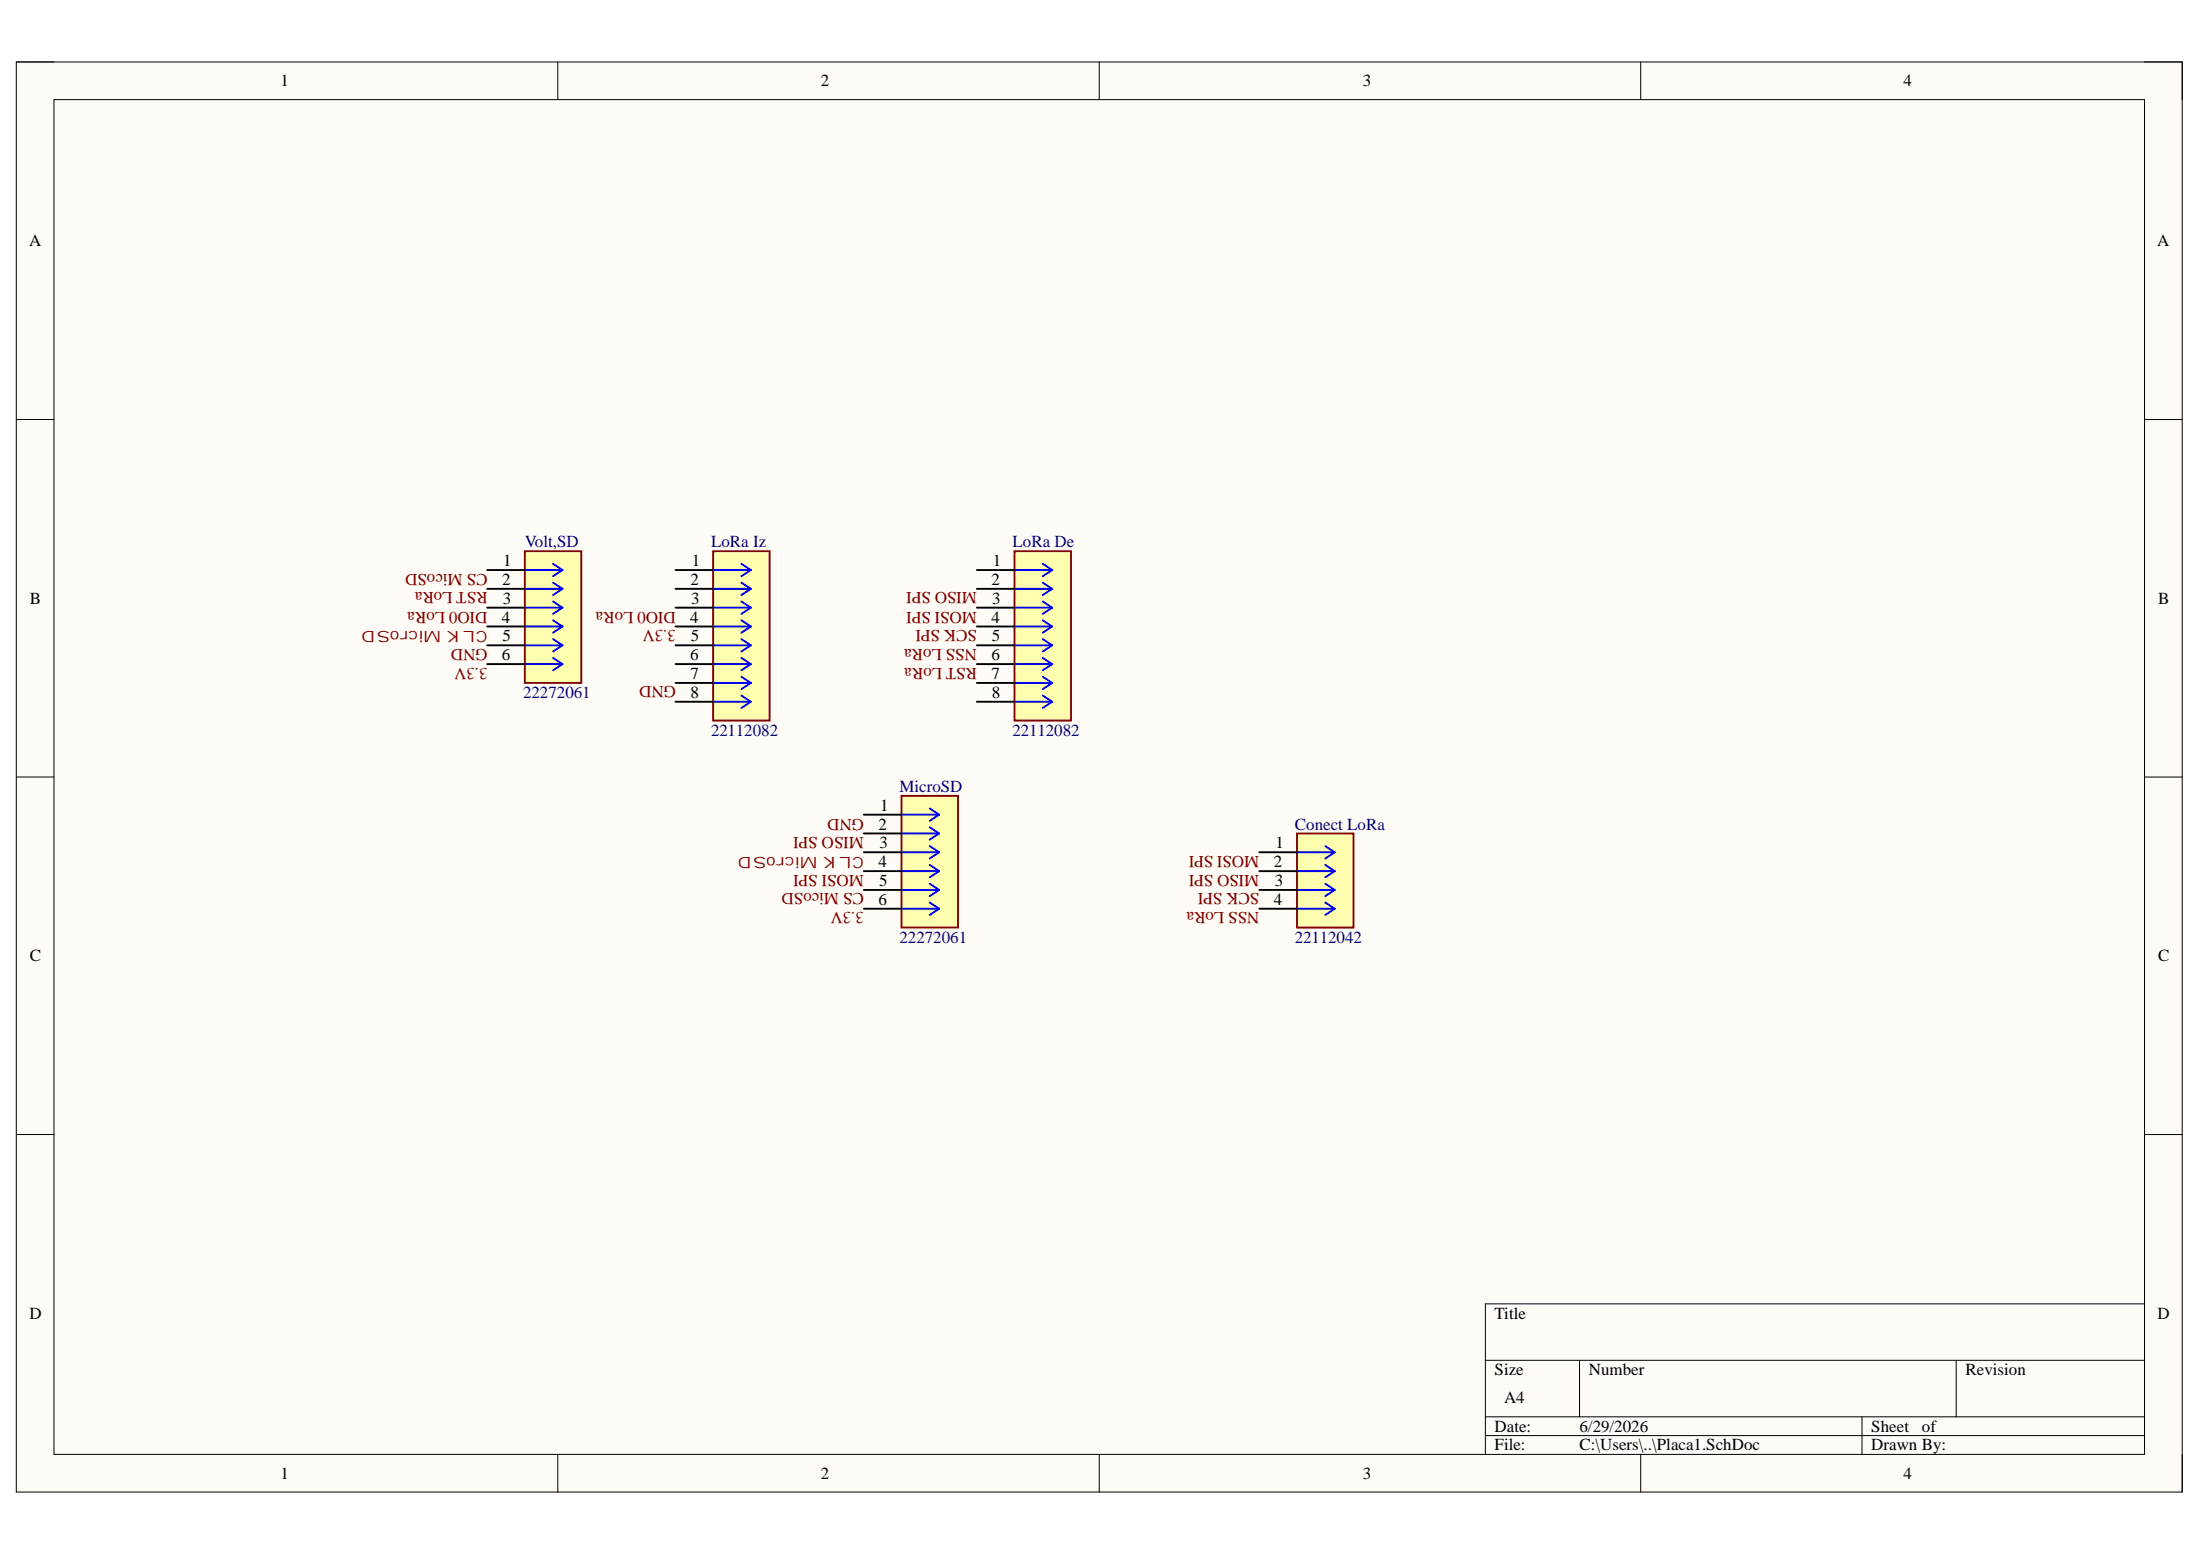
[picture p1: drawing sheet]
<svg xmlns="http://www.w3.org/2000/svg" width="297mm" height="210mm" viewBox="0 0 297 210" stroke-linecap="round" stroke-linejoin="round" font-family="sans-serif">
<path d="M2.2 8.4h292.4v193h-292.4z" fill-rule="evenodd" fill="#fffcf8"/>
<path d="M2.2 8.4h292.4v193h-292.4z" fill="none" stroke="#000" stroke-width=".14"/>
<path d="M7.3 13.4h282.2v182.9h-282.2z" fill-rule="evenodd" fill="#fffcf8"/>
<g fill="none" stroke="#000" stroke-width=".14">
<path d="M2.2 8.4h5.1M7.3 13.4h282.2v182.9h-282.2zM75.3 8.4v5M148.4 8.4v5M221.5 8.4v5M289.5 8.4h5.1v5M2.2 56.6h5.1M289.5 56.6h5.1M2.2 104.9h5.1M289.5 104.9h5.1M2.2 153.1h5.1M289.5 153.1h5.1"/>
<path d="M289.5 176h-88.9v20.3M75.3 196.3v5.1M148.4 196.3v5.1M200.6 183.6h88.9M200.6 191.3h88.9M200.6 193.8h88.9M213.3 183.6v7.7M221.5 196.3v5.1M251.4 191.3v5M264.1 183.6v7.7M294.6 196.3v5.1"/>
</g>
<path d="M96.3 74.4h7.6v22.9h-7.6z" fill-rule="evenodd" fill="#ffffb0"/>
<path d="M96.3 74.4h7.6v22.9h-7.6z" fill="none" stroke="#800000" stroke-width=".25"/>
<g fill="none" stroke="#00f" stroke-width=".25">
<path d="M96.3 76.9h5.1M96.3 79.5h5.1M100.1 76.1l1.3 .8M100.1 78.6l1.3 .9M101.4 76.9l-1.3 .9M101.4 79.5l-1.3 .8M96.3 82h5.1M96.3 84.6h5.1M96.3 87.1h5.1M96.3 89.6h5.1M96.3 92.2h5.1M96.3 94.7h5.1"/>
<path d="M100.1 81.2l1.3 .8M100.1 83.7l1.3 .9M100.1 86.3l1.3 .8M100.1 88.8l1.3 .8M100.1 91.4l1.3 .8M100.1 93.9l1.3 .8M101.4 82l-1.3 .9M101.4 84.6l-1.3 .8M101.4 87.1l-1.3 .8M101.4 89.6l-1.3 .9M101.4 92.2l-1.3 .8M101.4 94.7l-1.3 .9"/>
</g>
<path d="M91.2 76.9h5.1M91.2 79.5h5.1M91.2 82h5.1M91.2 84.6h5.1M91.2 87.1h5.1M91.2 89.6h5.1M91.2 92.2h5.1M91.2 94.7h5.1" fill="none" stroke="#000" stroke-width=".25"/>
<path d="M137 74.4h7.6v22.9h-7.6z" fill-rule="evenodd" fill="#ffffb0"/>
<path d="M137 74.4h7.6v22.9h-7.6z" fill="none" stroke="#800000" stroke-width=".25"/>
<g fill="none" stroke="#00f" stroke-width=".25">
<path d="M137 76.9h5.1M137 79.5h5.1M140.8 76.1l1.3 .8M140.8 78.6l1.3 .9M142.1 76.9l-1.3 .9M142.1 79.5l-1.3 .8M137 82h5.1M137 84.6h5.1M137 87.1h5.1M137 89.6h5.1M137 92.2h5.1M137 94.7h5.1"/>
<path d="M140.8 81.2l1.3 .8M140.8 83.7l1.3 .9M140.8 86.3l1.3 .8M140.8 88.8l1.3 .8M140.8 91.4l1.3 .8M140.8 93.9l1.3 .8M142.1 82l-1.3 .9M142.1 84.6l-1.3 .8M142.1 87.1l-1.3 .8M142.1 89.6l-1.3 .9M142.1 92.2l-1.3 .8M142.1 94.7l-1.3 .9"/>
</g>
<path d="M131.9 76.9h5.1M131.9 79.5h5.1M131.9 82h5.1M131.9 84.6h5.1M131.9 87.1h5.1M131.9 89.6h5.1M131.9 92.2h5.1M131.9 94.7h5.1" fill="none" stroke="#000" stroke-width=".25"/>
<path d="M70.9 74.4h7.6v17.8h-7.6z" fill-rule="evenodd" fill="#ffffb0"/>
<path d="M70.9 74.4h7.6v17.8h-7.6z" fill="none" stroke="#800000" stroke-width=".25"/>
<g fill="none" stroke="#00f" stroke-width=".25">
<path d="M70.9 76.9h5M70.9 79.5h5M74.7 76.1l1.2 .8M74.7 78.6l1.2 .9M75.9 76.9l-1.2 .9M75.9 79.5l-1.2 .8M70.9 82h5M70.9 84.6h5M70.9 87.1h5M70.9 89.6h5M74.7 81.2l1.2 .8M74.7 83.7l1.2 .9"/>
<path d="M74.7 86.3l1.2 .8M74.7 88.8l1.2 .8M75.9 82l-1.2 .9M75.9 84.6l-1.2 .8M75.9 87.1l-1.2 .8M75.9 89.6l-1.2 .9"/>
</g>
<path d="M65.8 76.9h5.1M65.8 79.5h5.1M65.8 82h5.1M65.8 84.6h5.1M65.8 87.1h5.1M65.8 89.6h5.1" fill="none" stroke="#000" stroke-width=".25"/>
<path d="M121.7 107.4h7.6v17.8h-7.6z" fill-rule="evenodd" fill="#ffffb0"/>
<path d="M121.7 107.4h7.6v17.8h-7.6z" fill="none" stroke="#800000" stroke-width=".25"/>
<g fill="none" stroke="#00f" stroke-width=".25">
<path d="M121.7 110h5.1M121.7 112.5h5.1M121.7 115h5.1M121.7 117.6h5.1M125.5 109.1l1.3 .9M125.5 111.7l1.3 .8M125.5 114.2l1.3 .8M125.5 116.7l1.3 .9M125.5 119.3l1.3 .8M126.8 110l-1.3 .8M126.8 112.5l-1.3 .8M126.8 115l-1.3 .9"/>
<path d="M126.8 117.6l-1.3 .8M121.7 120.1h5.1M121.7 122.7h5.1M125.5 121.8l1.3 .9M126.8 120.1l-1.3 .9M126.8 122.7l-1.3 .8"/>
</g>
<path d="M116.6 110h5.1M116.6 112.5h5.1M116.6 115h5.1M116.6 117.6h5.1M116.6 120.1h5.1M116.6 122.7h5.1" fill="none" stroke="#000" stroke-width=".25"/>
<path d="M175.1 112.5h7.6v12.7h-7.6z" fill-rule="evenodd" fill="#ffffb0"/>
<path d="M175.1 112.5h7.6v12.7h-7.6z" fill="none" stroke="#800000" stroke-width=".25"/>
<path d="M175.1 115h5.1M175.1 117.6h5.1M178.9 114.2l1.3 .8M178.9 116.7l1.3 .9M178.9 119.3l1.3 .8M180.2 115l-1.3 .9M180.2 117.6l-1.3 .8M175.1 120.1h5.1M175.1 122.7h5.1M178.9 121.8l1.3 .9M180.2 120.1l-1.3 .9M180.2 122.7l-1.3 .8" fill="none" stroke="#00f" stroke-width=".25"/>
<path d="M170 115h5.1M170 117.6h5.1M170 120.1h5.1M170 122.7h5.1" fill="none" stroke="#000" stroke-width=".25"/>
<g font-size="2.3">
<text x="37.9" y="11.7">1</text>
<text x="110.8" y="11.7">2</text>
<text x="184" y="11.7">3</text>
<text x="257" y="11.7">4</text>
<text x="3.9" y="33.2">A</text>
<text x="291.3" y="33.2">A</text>
<text x="68" y="76.4">1</text>
<text x="93.4" y="76.4">1</text>
<text x="134.1" y="76.4">1</text>
<text x="4" y="81.5">B</text>
<text x="67.8" y="79">2</text>
<text x="67.9" y="81.5">3</text>
<text x="93.2" y="79">2</text>
<text x="93.3" y="81.5">3</text>
<text x="133.9" y="79">2</text>
<text x="134" y="81.5">3</text>
<text x="291.4" y="81.5">B</text>
<text x="67.7" y="84">4</text>
<text x="67.7" y="89.1">6</text>
<text x="67.8" y="86.6">5</text>
<text x="93.2" y="84">4</text>
<text x="93.2" y="89.1">6</text>
<text x="93.3" y="86.6">5</text>
<text x="133.9" y="84">4</text>
<text x="133.9" y="89.1">6</text>
<text x="133.9" y="86.6">5</text>
<text x="93.2" y="91.7">7</text>
<text x="93.2" y="94.2">8</text>
<text x="133.9" y="91.7">7</text>
<text x="133.9" y="94.2">8</text>
<text x="118.6" y="112">2</text>
<text x="118.8" y="109.4">1</text>
<text x="118.6" y="117.1">4</text>
<text x="118.7" y="119.6">5</text>
<text x="118.7" y="114.5">3</text>
<text x="172" y="117.1">2</text>
<text x="172.1" y="119.6">3</text>
<text x="172.2" y="114.5">1</text>
<text x="118.6" y="122.2">6</text>
<text x="172" y="122.2">4</text>
<text x="4" y="129.8">C</text>
<text x="291.4" y="129.8">C</text>
<text x="4" y="178">D</text>
<text x="201.8" y="178">Title</text>
<text x="291.3" y="178">D</text>
<text x="201.8" y="185.6">Size</text>
<text x="214.5" y="185.6">Number</text>
<text x="265.4" y="185.6">Revision</text>
<text x="203.1" y="189.4">A4</text>
<text x="201.8" y="193.2">Date:</text>
<text x="201.8" y="195.8">File:</text>
<text x="213.3" y="193.2">6/29/2026</text>
<text x="213.3" y="195.8">C:\Users\..\Placa1.SchDoc</text>
<text x="252.7" y="193.2">Sheet</text>
<text x="252.7" y="195.8">Drawn By:</text>
<text x="259.5" y="193.2">of</text>
<text x="37.9" y="199.6">1</text>
<text x="110.8" y="199.6">2</text>
<text x="184" y="199.6">3</text>
<text x="257" y="199.6">4</text>
</g>
<g font-size="2.3" fill="#800000">
<text x="65.8" y="77.4" transform="rotate(-180 65.8 77.4)">CS MicoSD</text>
<text x="65.8" y="80" transform="rotate(-180 65.8 80)">RST LoRa</text>
<text x="65.8" y="82.6" transform="rotate(-180 65.8 82.6)">DIO0 LoRa</text>
<text x="91.2" y="82.6" transform="rotate(-180 91.2 82.6)">DIO0 LoRa</text>
<text x="131.9" y="80" transform="rotate(-180 131.9 80)">MISO SPI</text>
<text x="131.9" y="82.6" transform="rotate(-180 131.9 82.6)">MOSI SPI</text>
<text x="65.8" y="87.6" transform="rotate(-180 65.8 87.6)">GND</text>
<text x="91.2" y="85" transform="rotate(-180 91.2 85)">3.3V</text>
<text x="131.9" y="85" transform="rotate(-180 131.9 85)">SCK SPI</text>
<text x="131.9" y="87.6" transform="rotate(-180 131.9 87.6)">NSS LoRa</text>
<text x="65.8" y="90.1" transform="rotate(-180 65.8 90.1)">3.3V</text>
<text x="91.2" y="92.7" transform="rotate(-180 91.2 92.7)">GND</text>
<text x="131.9" y="90.1" transform="rotate(-180 131.9 90.1)">RST LoRa</text>
<text x="116.6" y="110.5" transform="rotate(-180 116.6 110.5)">GND</text>
<text x="116.6" y="113" transform="rotate(-180 116.6 113)">MISO SPI</text>
<text x="116.6" y="118.1" transform="rotate(-180 116.6 118.1)">MOSI SPI</text>
<text x="170" y="118.1" transform="rotate(-180 170 118.1)">MISO SPI</text>
<text x="170" y="115.5" transform="rotate(-180 170 115.5)">MOSI SPI</text>
<text x="116.6" y="120.6" transform="rotate(-180 116.6 120.6)">CS MicoSD</text>
<text x="116.6" y="123.2" transform="rotate(-180 116.6 123.2)">3.3V</text>
<text x="170" y="123.2" transform="rotate(-180 170 123.2)">NSS LoRa</text>
<text x="170" y="120.6" transform="rotate(-180 170 120.6)">SCK SPI</text>
</g>
<g font-size="2.3" fill="#000080">
<text x="70.9" y="73.9">Volt,SD</text>
<text x="96" y="73.9">LoRa Iz</text>
<text x="136.7" y="73.9">LoRa De</text>
<text x="70.6" y="94.2">22272061</text>
<text x="96" y="99.3">22112082</text>
<text x="136.7" y="99.3">22112082</text>
<text x="121.4" y="106.9">MicroSD</text>
<text x="174.8" y="112">Conect LoRa</text>
<text x="121.4" y="127.2">22272061</text>
<text x="174.8" y="127.2">22112042</text>
</g>
<g font-size="2.1" fill="#800000">
<text x="65.8" y="85.2" transform="rotate(-180 65.8 85.2)">CLK MicroSD</text>
<text x="116.6" y="115.7" transform="rotate(-180 116.6 115.7)">CLK MicroSD</text>
</g>
</svg>
